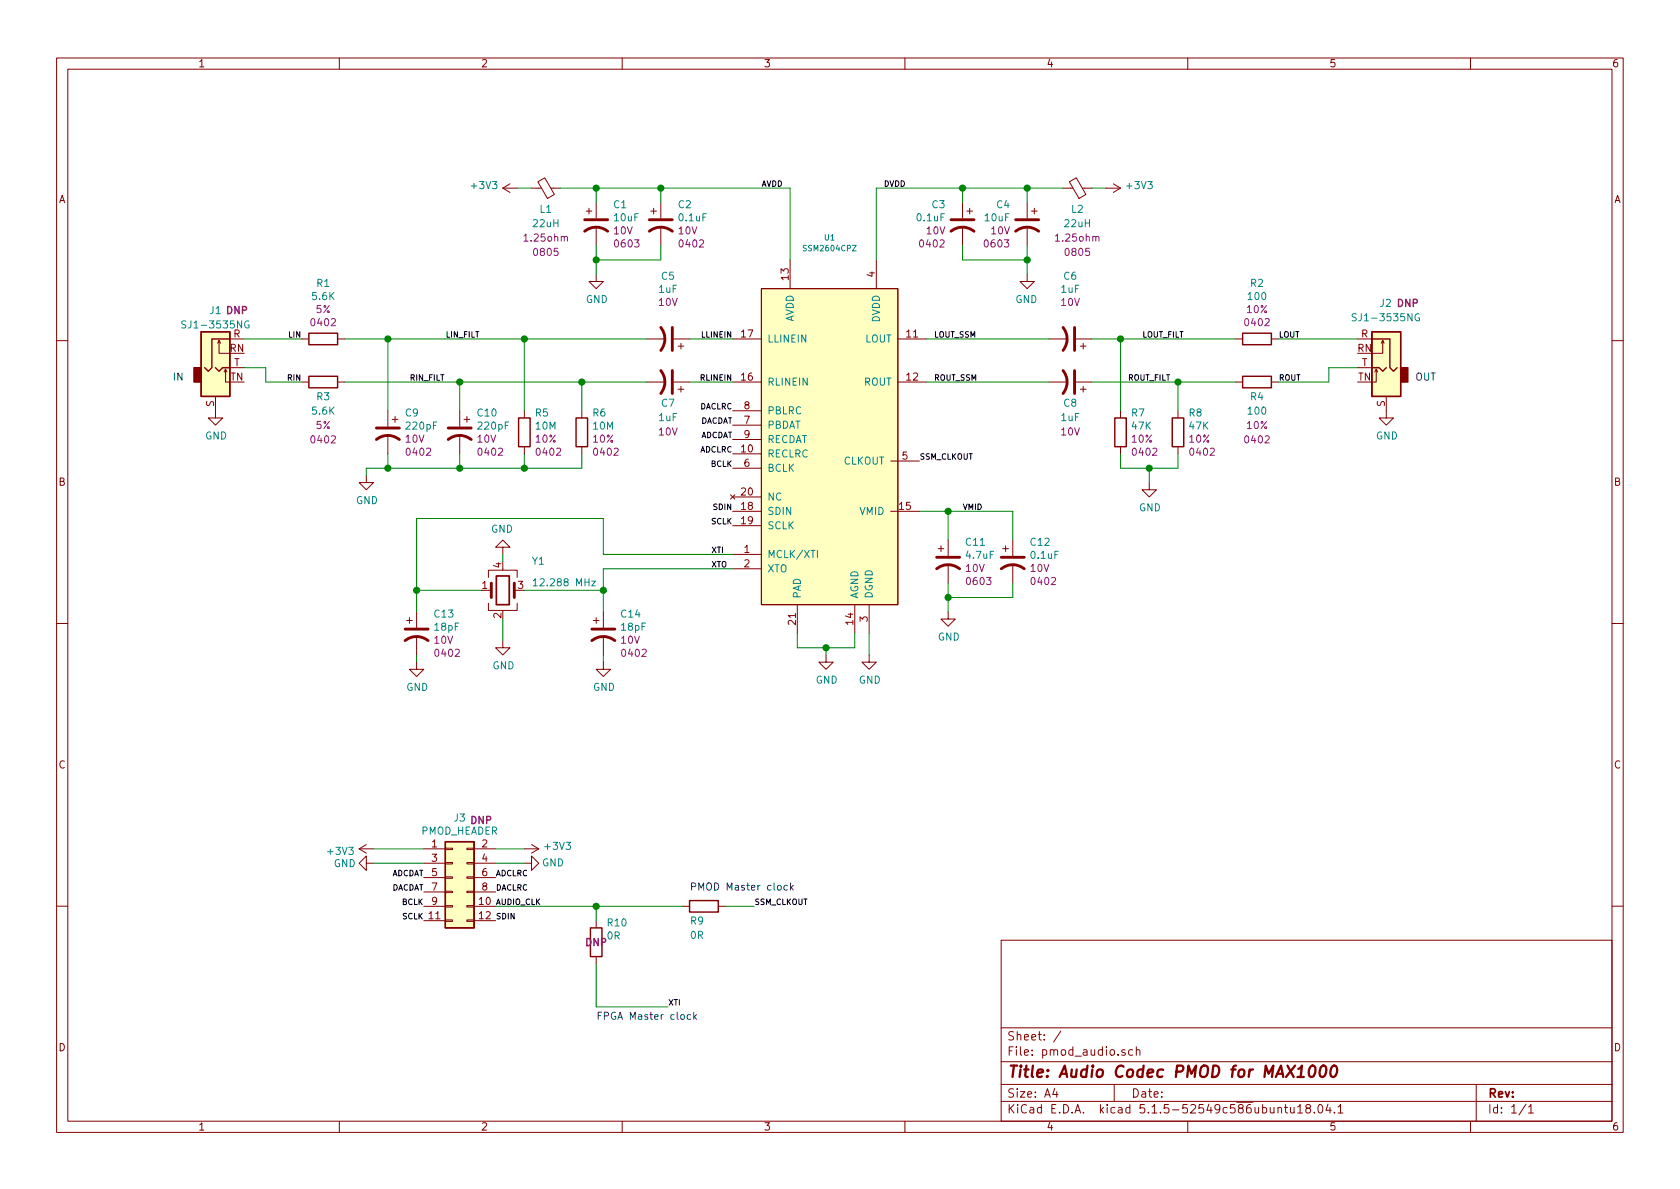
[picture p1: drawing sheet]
EESchema Schematic File Version 4
EELAYER 30 0
EELAYER END
$Descr A4 11693 8268
encoding utf-8
Sheet 1 1
Title "Audio Codec PMOD for MAX1000"
Date ""
Rev ""
Comp ""
Comment1 ""
Comment2 ""
Comment3 ""
Comment4 ""
$EndDescr
$Comp
L power:GND #PWR013
U 1 1
P 6050 4550
F 0 "#PWR013" H 6050 4300 50  0001 C CNN
F 1 "GND" H 6055 4377 50  0000 C CNN
F 2 "" H 6050 4550 50  0001 C CNN
F 3 "" H 6050 4550 50  0001 C CNN
	1    6050 4550
	1    0    0    -1  
$EndComp
Wire Wire Line
	6050 4550 6050 4400
Wire Wire Line
	5950 4400 5950 4500
Wire Wire Line
	5950 4500 5750 4500
Wire Wire Line
	5550 4400 5550 4500
Wire Wire Line
	5750 4500 5750 4550
Connection ~ 5750 4500
Wire Wire Line
	5750 4500 5550 4500
$Comp
L power:GND #PWR012
U 1 1
P 5750 4550
F 0 "#PWR012" H 5750 4300 50  0001 C CNN
F 1 "GND" H 5755 4377 50  0000 C CNN
F 2 "" H 5750 4550 50  0001 C CNN
F 3 "" H 5750 4550 50  0001 C CNN
	1    5750 4550
	1    0    0    -1  
$EndComp
$Comp
L Device:CP1 C2
U 1 1
P 4600 1550
F 0 "C2" H 4715 1687 50  0000 L CNN
F 1 "0.1uF" H 4715 1596 50  0000 L CNN
F 2 "Capacitor_SMD:C_0402_1005Metric" H 4600 1550 50  0001 C CNN
F 3 "~" H 4600 1550 50  0001 C CNN
F 4 "10V" H 4715 1505 50  0000 L CNN "Voltage"
F 5 "0402" H 4715 1414 50  0000 L CNN "SMD Size"
F 6 "MURATA" H 4600 1550 50  0001 C CNN "MFR"
F 7 "GRM155R71E104KE14D" H 4600 1550 50  0001 C CNN "PN"
	1    4600 1550
	1    0    0    -1  
$EndComp
$Comp
L Device:CP1 C1
U 1 1
P 4150 1550
F 0 "C1" H 4265 1687 50  0000 L CNN
F 1 "10uF" H 4265 1596 50  0000 L CNN
F 2 "Capacitor_SMD:C_0603_1608Metric" H 4150 1550 50  0001 C CNN
F 3 "~" H 4150 1550 50  0001 C CNN
F 4 "10V" H 4265 1505 50  0000 L CNN "Voltage"
F 5 "0603" H 4265 1414 50  0000 L CNN "SMD Size"
F 6 "MURATA" H 4150 1550 50  0001 C CNN "MFR"
F 7 "GRM188R61A106KE69J" H 4150 1550 50  0001 C CNN "PN"
	1    4150 1550
	1    0    0    -1  
$EndComp
$Comp
L Device:Ferrite_Bead_Small L1
U 1 1
P 3800 1300
F 0 "L1" V 3650 1300 50  0000 C CNN
F 1 "22uH" V 3550 1300 50  0000 C CNN
F 2 "Inductor_SMD:L_0805_2012Metric" H 3800 1300 50  0001 C CNN
F 3 "~" H 3800 1300 50  0001 C CNN
F 4 "1.25ohm" V 3450 1300 50  0000 C CNN "Current"
F 5 "0805" V 3350 1300 50  0000 C CNN "SMD Size"
F 6 "TDK" H 3800 1300 50  0001 C CNN "MFR"
F 7 "MLZ2012P220WT000" H 3800 1300 50  0001 C CNN "PN"
	1    3800 1300
	0    1    -1   0   
$EndComp
$Comp
L power:+3V3 #PWR01
U 1 1
P 3600 1300
F 0 "#PWR01" H 3600 1150 50  0001 C CNN
F 1 "+3V3" V 3615 1428 50  0000 L CNN
F 2 "" H 3600 1300 50  0001 C CNN
F 3 "" H 3600 1300 50  0001 C CNN
	1    3600 1300
	0    -1   -1   0   
$EndComp
Wire Wire Line
	4150 1300 4150 1400
Wire Wire Line
	4150 1300 4600 1300
Wire Wire Line
	4600 1300 4600 1400
Connection ~ 4150 1300
Wire Wire Line
	4150 1700 4150 1800
Wire Wire Line
	4150 1800 4600 1800
Wire Wire Line
	4600 1800 4600 1700
$Comp
L power:GND #PWR03
U 1 1
P 4150 1900
F 0 "#PWR03" H 4150 1650 50  0001 C CNN
F 1 "GND" H 4155 1727 50  0000 C CNN
F 2 "" H 4150 1900 50  0001 C CNN
F 3 "" H 4150 1900 50  0001 C CNN
	1    4150 1900
	1    0    0    -1  
$EndComp
Wire Wire Line
	4150 1800 4150 1900
Connection ~ 4150 1800
Wire Wire Line
	5500 1300 5500 1800
Connection ~ 4600 1300
$Comp
L Device:CP1 C3
U 1 1
P 6700 1550
F 0 "C3" H 6815 1687 50  0000 L CNN
F 1 "0.1uF" H 6815 1596 50  0000 L CNN
F 2 "Capacitor_SMD:C_0402_1005Metric" H 6700 1550 50  0001 C CNN
F 3 "~" H 6700 1550 50  0001 C CNN
F 4 "10V" H 6815 1505 50  0000 L CNN "Voltage"
F 5 "0402" H 6815 1414 50  0000 L CNN "SMD Size"
F 6 "MURATA" H 6700 1550 50  0001 C CNN "MFR"
F 7 "GRM155R71E104KE14D" H 6700 1550 50  0001 C CNN "PN"
	1    6700 1550
	-1   0    0    -1  
$EndComp
$Comp
L Device:CP1 C4
U 1 1
P 7150 1550
F 0 "C4" H 7265 1687 50  0000 L CNN
F 1 "10uF" H 7265 1596 50  0000 L CNN
F 2 "Capacitor_SMD:C_0603_1608Metric" H 7150 1550 50  0001 C CNN
F 3 "~" H 7150 1550 50  0001 C CNN
F 4 "10V" H 7265 1505 50  0000 L CNN "Voltage"
F 5 "0603" H 7265 1414 50  0000 L CNN "SMD Size"
F 6 "MURATA" H 7150 1550 50  0001 C CNN "MFR"
F 7 "GRM188R61A106KE69J" H 7150 1550 50  0001 C CNN "PN"
	1    7150 1550
	-1   0    0    -1  
$EndComp
$Comp
L power:+3V3 #PWR02
U 1 1
P 7700 1300
F 0 "#PWR02" H 7700 1150 50  0001 C CNN
F 1 "+3V3" V 7715 1428 50  0000 L CNN
F 2 "" H 7700 1300 50  0001 C CNN
F 3 "" H 7700 1300 50  0001 C CNN
	1    7700 1300
	0    1    -1   0   
$EndComp
Wire Wire Line
	7150 1300 7150 1400
Wire Wire Line
	7150 1300 6700 1300
Wire Wire Line
	6700 1300 6700 1400
Connection ~ 7150 1300
Wire Wire Line
	7150 1700 7150 1800
Wire Wire Line
	7150 1800 6700 1800
Wire Wire Line
	6700 1800 6700 1700
$Comp
L power:GND #PWR04
U 1 1
P 7150 1900
F 0 "#PWR04" H 7150 1650 50  0001 C CNN
F 1 "GND" H 7155 1727 50  0000 C CNN
F 2 "" H 7150 1900 50  0001 C CNN
F 3 "" H 7150 1900 50  0001 C CNN
	1    7150 1900
	-1   0    0    -1  
$EndComp
Wire Wire Line
	7150 1800 7150 1900
Connection ~ 7150 1800
Wire Wire Line
	6700 1300 6100 1300
Connection ~ 6700 1300
Wire Wire Line
	6100 1300 6100 1800
Text Label 5100 2850 2    39   ~ 0
DACLRC
Text Label 5100 2950 2    39   ~ 0
DACDAT
Text Label 5100 3050 2    39   ~ 0
ADCDAT
Text Label 5100 3150 2    39   ~ 0
ADCLRC
Text Label 5100 3250 2    39   ~ 0
BCLK
Text Label 5100 3550 2    39   ~ 0
SDIN
Text Label 5100 3650 2    39   ~ 0
SCLK
Text Label 6400 3200 0    39   ~ 0
SSM_CLKOUT
$Comp
L Device:CP1 C6
U 1 1
P 7450 2350
F 0 "C6" V 7884 2350 50  0000 C CNN
F 1 "1uF" V 7793 2350 50  0000 C CNN
F 2 "Capacitor_SMD:CP_Elec_4x5.4" H 7450 2350 50  0001 C CNN
F 3 "~" H 7450 2350 50  0001 C CNN
F 4 "10V" V 7702 2350 50  0000 C CNN "Voltage"
F 5 "" V 7611 2350 50  0000 C CNN "SMD Size"
F 6 "NICHICON" H 7450 2350 50  0001 C CNN "MFR"
F 7 "UUQ1H010MCL1GB" H 7450 2350 50  0001 C CNN "PN"
	1    7450 2350
	0    1    -1   0   
$EndComp
$Comp
L Device:CP1 C8
U 1 1
P 7450 2650
F 0 "C8" V 7300 2650 50  0000 C CNN
F 1 "1uF" V 7200 2650 50  0000 C CNN
F 2 "Capacitor_SMD:CP_Elec_4x5.4" H 7450 2650 50  0001 C CNN
F 3 "~" H 7450 2650 50  0001 C CNN
F 4 "10V" V 7100 2650 50  0000 C CNN "Voltage"
F 5 "" V 7000 2650 50  0000 C CNN "SMD Size"
F 6 "NICHICON" H 7450 2650 50  0001 C CNN "MFR"
F 7 "UUQ1H010MCL1GB" H 7450 2650 50  0001 C CNN "PN"
	1    7450 2650
	0    1    -1   0   
$EndComp
$Comp
L Device:R R7
U 1 1
P 7800 3000
F 0 "R7" H 7870 3137 50  0000 L CNN
F 1 "47K" H 7870 3046 50  0000 L CNN
F 2 "Resistor_SMD:R_0402_1005Metric" V 7730 3000 50  0001 C CNN
F 3 "~" H 7800 3000 50  0001 C CNN
F 4 "10%" H 7870 2955 50  0000 L CNN "Tolerance"
F 5 "0402" H 7870 2864 50  0000 L CNN "SMD Size"
F 6 "YAGEO" H 7800 3000 50  0001 C CNN "MFR"
F 7 "RC0402JR-0747KL" H 7800 3000 50  0001 C CNN "PN"
	1    7800 3000
	1    0    0    -1  
$EndComp
$Comp
L Device:R R8
U 1 1
P 8200 3000
F 0 "R8" H 8270 3137 50  0000 L CNN
F 1 "47K" H 8270 3046 50  0000 L CNN
F 2 "Resistor_SMD:R_0402_1005Metric" V 8130 3000 50  0001 C CNN
F 3 "~" H 8200 3000 50  0001 C CNN
F 4 "10%" H 8270 2955 50  0000 L CNN "Tolerance"
F 5 "0402" H 8270 2864 50  0000 L CNN "SMD Size"
F 6 "YAGEO" H 8200 3000 50  0001 C CNN "MFR"
F 7 "RC0402JR-0747KL" H 8200 3000 50  0001 C CNN "PN"
	1    8200 3000
	1    0    0    -1  
$EndComp
$Comp
L power:GND #PWR08
U 1 1
P 8000 3350
F 0 "#PWR08" H 8000 3100 50  0001 C CNN
F 1 "GND" H 8005 3177 50  0000 C CNN
F 2 "" H 8000 3350 50  0001 C CNN
F 3 "" H 8000 3350 50  0001 C CNN
	1    8000 3350
	1    0    0    -1  
$EndComp
Wire Wire Line
	8200 3150 8200 3250
Wire Wire Line
	8200 3250 8000 3250
Wire Wire Line
	7800 3250 7800 3150
Wire Wire Line
	8000 3250 8000 3350
Connection ~ 8000 3250
Wire Wire Line
	8000 3250 7800 3250
Wire Wire Line
	6450 2350 7300 2350
Wire Wire Line
	6450 2650 7300 2650
Wire Wire Line
	7600 2350 7800 2350
Wire Wire Line
	7800 2350 7800 2850
Wire Wire Line
	7600 2650 8200 2650
Wire Wire Line
	8200 2650 8200 2850
$Comp
L Device:R R2
U 1 1
P 8750 2350
F 0 "R2" V 8361 2350 50  0000 C CNN
F 1 "100" V 8452 2350 50  0000 C CNN
F 2 "Resistor_SMD:R_0402_1005Metric" V 8680 2350 50  0001 C CNN
F 3 "~" H 8750 2350 50  0001 C CNN
F 4 "10%" V 8543 2350 50  0000 C CNN "Tolerance"
F 5 "0402" V 8634 2350 50  0000 C CNN "SMD Size"
F 6 "YAGEO" H 8750 2350 50  0001 C CNN "MFR"
F 7 "RC0402JR-07100RL" H 8750 2350 50  0001 C CNN "PN"
	1    8750 2350
	0    1    1    0   
$EndComp
$Comp
L Device:R R4
U 1 1
P 8750 2650
F 0 "R4" V 8850 2650 50  0000 C CNN
F 1 "100" V 8950 2650 50  0000 C CNN
F 2 "Resistor_SMD:R_0402_1005Metric" V 8680 2650 50  0001 C CNN
F 3 "~" H 8750 2650 50  0001 C CNN
F 4 "10%" V 9050 2650 50  0000 C CNN "Tolerance"
F 5 "0402" V 9150 2650 50  0000 C CNN "SMD Size"
F 6 "YAGEO" H 8750 2650 50  0001 C CNN "MFR"
F 7 "RC0402JR-07100RL" H 8750 2650 50  0001 C CNN "PN"
	1    8750 2650
	0    1    1    0   
$EndComp
Wire Wire Line
	8600 2350 7800 2350
Connection ~ 7800 2350
Wire Wire Line
	8200 2650 8600 2650
Connection ~ 8200 2650
$Comp
L Device:Ferrite_Bead_Small L2
U 1 1
P 7500 1300
F 0 "L2" V 7350 1300 50  0000 C CNN
F 1 "22uH" V 7250 1300 50  0000 C CNN
F 2 "Inductor_SMD:L_0805_2012Metric" H 7500 1300 50  0001 C CNN
F 3 "~" H 7500 1300 50  0001 C CNN
F 4 "1.25ohm" V 7150 1300 50  0000 C CNN "Current"
F 5 "0805" V 7050 1300 50  0000 C CNN "SMD Size"
F 6 "TDK" H 7500 1300 50  0001 C CNN "MFR"
F 7 "MLZ2012P220WT000" H 7500 1300 50  0001 C CNN "PN"
	1    7500 1300
	0    1    -1   0   
$EndComp
$Comp
L Device:CP1 C12
U 1 1
P 7050 3900
F 0 "C12" H 7165 4037 50  0000 L CNN
F 1 "0.1uF" H 7165 3946 50  0000 L CNN
F 2 "Capacitor_SMD:C_0402_1005Metric" H 7050 3900 50  0001 C CNN
F 3 "~" H 7050 3900 50  0001 C CNN
F 4 "10V" H 7165 3855 50  0000 L CNN "Voltage"
F 5 "0402" H 7165 3764 50  0000 L CNN "SMD Size"
F 6 "MURATA" H 7050 3900 50  0001 C CNN "MFR"
F 7 "GRM155R71E104KE14D" H 7050 3900 50  0001 C CNN "PN"
	1    7050 3900
	1    0    0    -1  
$EndComp
$Comp
L Device:CP1 C11
U 1 1
P 6600 3900
F 0 "C11" H 6715 4037 50  0000 L CNN
F 1 "4.7uF" H 6715 3946 50  0000 L CNN
F 2 "Capacitor_SMD:C_0603_1608Metric" H 6600 3900 50  0001 C CNN
F 3 "~" H 6600 3900 50  0001 C CNN
F 4 "10V" H 6715 3855 50  0000 L CNN "Voltage"
F 5 "0603" H 6715 3764 50  0000 L CNN "SMD Size"
F 6 "MURATA" H 6600 3900 50  0001 C CNN "MFR"
F 7 "GRM188R61C475KAAJD" H 6600 3900 50  0001 C CNN "PN"
	1    6600 3900
	1    0    0    -1  
$EndComp
Wire Wire Line
	6600 4050 6600 4150
Wire Wire Line
	6600 4150 7050 4150
Wire Wire Line
	7050 4150 7050 4050
$Comp
L power:GND #PWR010
U 1 1
P 6600 4250
F 0 "#PWR010" H 6600 4000 50  0001 C CNN
F 1 "GND" H 6605 4077 50  0000 C CNN
F 2 "" H 6600 4250 50  0001 C CNN
F 3 "" H 6600 4250 50  0001 C CNN
	1    6600 4250
	1    0    0    -1  
$EndComp
Wire Wire Line
	6600 4150 6600 4250
Connection ~ 6600 4150
Wire Wire Line
	6400 3550 6600 3550
Wire Wire Line
	6600 3550 6600 3750
Wire Wire Line
	6600 3550 7050 3550
Wire Wire Line
	7050 3550 7050 3750
Connection ~ 6600 3550
$Comp
L Device:Crystal_GND24 Y1
U 1 1
P 3500 4100
F 0 "Y1" H 3700 3900 50  0000 L CNN
F 1 "12.288 MHz" H 3700 4050 50  0000 L CNN
F 2 "Crystal:Crystal_SMD_3225-4Pin_3.2x2.5mm" H 3500 4100 50  0001 C CNN
F 3 "~" H 3500 4100 50  0001 C CNN
F 4 "ABRACON" H 3500 4100 50  0001 C CNN "MFR"
F 5 "ABM8G-12.288MHZ-18-D2Y-T" H 3500 4100 50  0001 C CNN "PN"
	1    3500 4100
	1    0    0    1   
$EndComp
$Comp
L power:GND #PWR011
U 1 1
P 3500 4450
F 0 "#PWR011" H 3500 4200 50  0001 C CNN
F 1 "GND" H 3505 4277 50  0000 C CNN
F 2 "" H 3500 4450 50  0001 C CNN
F 3 "" H 3500 4450 50  0001 C CNN
	1    3500 4450
	1    0    0    -1  
$EndComp
Wire Wire Line
	3500 3900 3500 3850
$Comp
L power:GND #PWR09
U 1 1
P 3500 3850
F 0 "#PWR09" H 3500 3600 50  0001 C CNN
F 1 "GND" H 3505 3677 50  0000 C CNN
F 2 "" H 3500 3850 50  0001 C CNN
F 3 "" H 3500 3850 50  0001 C CNN
	1    3500 3850
	-1   0    0    1   
$EndComp
Wire Wire Line
	5100 3850 4200 3850
Wire Wire Line
	2900 3600 2900 4100
Wire Wire Line
	2900 4100 3350 4100
$Comp
L Device:CP1 C13
U 1 1
P 2900 4400
F 0 "C13" H 3015 4537 50  0000 L CNN
F 1 "18pF" H 3015 4446 50  0000 L CNN
F 2 "Capacitor_SMD:C_0402_1005Metric" H 2900 4400 50  0001 C CNN
F 3 "~" H 2900 4400 50  0001 C CNN
F 4 "10V" H 3015 4355 50  0000 L CNN "Voltage"
F 5 "0402" H 3015 4264 50  0000 L CNN "SMD Size"
F 6 "MURATA" H 2900 4400 50  0001 C CNN "MFR"
F 7 "GCM1555C1H180JA16D" H 2900 4400 50  0001 C CNN "PN"
	1    2900 4400
	1    0    0    -1  
$EndComp
$Comp
L Device:CP1 C14
U 1 1
P 4200 4400
F 0 "C14" H 4315 4537 50  0000 L CNN
F 1 "18pF" H 4315 4446 50  0000 L CNN
F 2 "Capacitor_SMD:C_0402_1005Metric" H 4200 4400 50  0001 C CNN
F 3 "~" H 4200 4400 50  0001 C CNN
F 4 "10V" H 4315 4355 50  0000 L CNN "Voltage"
F 5 "0402" H 4315 4264 50  0000 L CNN "SMD Size"
F 6 "MURATA" H 4200 4400 50  0001 C CNN "MFR"
F 7 "GCM1555C1H180JA16D" H 4200 4400 50  0001 C CNN "PN"
	1    4200 4400
	1    0    0    -1  
$EndComp
Wire Wire Line
	2900 4100 2900 4250
Connection ~ 2900 4100
$Comp
L power:GND #PWR014
U 1 1
P 2900 4600
F 0 "#PWR014" H 2900 4350 50  0001 C CNN
F 1 "GND" H 2905 4427 50  0000 C CNN
F 2 "" H 2900 4600 50  0001 C CNN
F 3 "" H 2900 4600 50  0001 C CNN
	1    2900 4600
	1    0    0    -1  
$EndComp
Wire Wire Line
	2900 4550 2900 4600
$Comp
L power:GND #PWR015
U 1 1
P 4200 4600
F 0 "#PWR015" H 4200 4350 50  0001 C CNN
F 1 "GND" H 4205 4427 50  0000 C CNN
F 2 "" H 4200 4600 50  0001 C CNN
F 3 "" H 4200 4600 50  0001 C CNN
	1    4200 4600
	1    0    0    -1  
$EndComp
Wire Wire Line
	4200 4550 4200 4600
Text Label 6500 2350 0    39   ~ 0
LOUT_SSM
Text Label 6500 2650 0    39   ~ 0
ROUT_SSM
Text Label 6150 1300 0    39   ~ 0
DVDD
Text Label 5300 1300 0    39   ~ 0
AVDD
Text Label 6700 3550 0    39   ~ 0
VMID
Text Label 4950 3850 0    39   ~ 0
XTI
Text Label 4950 3950 0    39   ~ 0
XTO
Text Label 5100 2350 2    39   ~ 0
LLINEIN
Text Label 5100 2650 2    39   ~ 0
RLINEIN
Wire Wire Line
	4200 3950 5100 3950
$Comp
L Device:CP1 C7
U 1 1
P 4650 2650
F 0 "C7" V 4500 2650 50  0000 C CNN
F 1 "1uF" V 4400 2650 50  0000 C CNN
F 2 "Capacitor_SMD:CP_Elec_4x5.4" H 4650 2650 50  0001 C CNN
F 3 "~" H 4650 2650 50  0001 C CNN
F 4 "10V" V 4300 2650 50  0000 C CNN "Voltage"
F 5 "" V 4200 2650 50  0000 C CNN "SMD Size"
F 6 "NICHICON" H 4650 2650 50  0001 C CNN "MFR"
F 7 "UUQ1H010MCL1GB" H 4650 2650 50  0001 C CNN "PN"
	1    4650 2650
	0    1    -1   0   
$EndComp
Wire Wire Line
	4600 1300 5500 1300
$Comp
L Device:R R5
U 1 1
P 3650 3000
F 0 "R5" H 3720 3137 50  0000 L CNN
F 1 "10M" H 3720 3046 50  0000 L CNN
F 2 "Resistor_SMD:R_0402_1005Metric" V 3580 3000 50  0001 C CNN
F 3 "~" H 3650 3000 50  0001 C CNN
F 4 "10%" H 3720 2955 50  0000 L CNN "Tolerance"
F 5 "0402" H 3720 2864 50  0000 L CNN "SMD Size"
F 6 "" H 3650 3000 50  0000 C CNB "DNP"
F 7 "YAGEO" H 3650 3000 50  0001 C CNN "MFR"
F 8 "RC0402FR-0710ML " H 3650 3000 50  0001 C CNN "PN"
	1    3650 3000
	1    0    0    -1  
$EndComp
$Comp
L Device:R R6
U 1 1
P 4050 3000
F 0 "R6" H 4120 3137 50  0000 L CNN
F 1 "10M" H 4120 3046 50  0000 L CNN
F 2 "Resistor_SMD:R_0402_1005Metric" V 3980 3000 50  0001 C CNN
F 3 "~" H 4050 3000 50  0001 C CNN
F 4 "10%" H 4120 2955 50  0000 L CNN "Tolerance"
F 5 "0402" H 4120 2864 50  0000 L CNN "SMD Size"
F 6 "" H 4050 3000 50  0000 C CNB "DNP"
F 7 "YAGEO" H 4050 3000 50  0001 C CNN "MFR"
F 8 "RC0402FR-0710ML " H 4050 3000 50  0001 C CNN "PN"
	1    4050 3000
	1    0    0    -1  
$EndComp
$Comp
L power:GND #PWR07
U 1 1
P 2550 3300
F 0 "#PWR07" H 2550 3050 50  0001 C CNN
F 1 "GND" H 2555 3127 50  0000 C CNN
F 2 "" H 2550 3300 50  0001 C CNN
F 3 "" H 2550 3300 50  0001 C CNN
	1    2550 3300
	1    0    0    -1  
$EndComp
Wire Wire Line
	4050 3150 4050 3250
Wire Wire Line
	3650 3250 3650 3150
Wire Wire Line
	3650 2350 3650 2850
Wire Wire Line
	4050 2650 4050 2850
Wire Wire Line
	4800 2350 5100 2350
$Comp
L Device:CP1 C5
U 1 1
P 4650 2350
F 0 "C5" V 5084 2350 50  0000 C CNN
F 1 "1uF" V 4993 2350 50  0000 C CNN
F 2 "Capacitor_SMD:CP_Elec_4x5.4" H 4650 2350 50  0001 C CNN
F 3 "~" H 4650 2350 50  0001 C CNN
F 4 "10V" V 4902 2350 50  0000 C CNN "Voltage"
F 5 "" V 4811 2350 50  0000 C CNN "SMD Size"
F 6 "NICHICON" H 4650 2350 50  0001 C CNN "MFR"
F 7 "UUQ1H010MCL1GB" H 4650 2350 50  0001 C CNN "PN"
	1    4650 2350
	0    1    -1   0   
$EndComp
Wire Wire Line
	4800 2650 5100 2650
$Comp
L Device:CP1 C10
U 1 1
P 3200 3000
F 0 "C10" H 3085 3137 50  0000 R CNN
F 1 "220pF" H 3085 3046 50  0000 R CNN
F 2 "Capacitor_SMD:C_0402_1005Metric" H 3200 3000 50  0001 C CNN
F 3 "~" H 3200 3000 50  0001 C CNN
F 4 "10V" H 3085 2955 50  0000 R CNN "Voltage"
F 5 "0402" H 3085 2864 50  0000 R CNN "SMD Size"
F 6 "MURATA" H 3200 3000 50  0001 C CNN "MFR"
F 7 "GRM155R72A221KA01D" H 3200 3000 50  0001 C CNN "PN"
	1    3200 3000
	-1   0    0    -1  
$EndComp
$Comp
L Device:CP1 C9
U 1 1
P 2700 3000
F 0 "C9" H 2585 3137 50  0000 R CNN
F 1 "220pF" H 2585 3046 50  0000 R CNN
F 2 "Capacitor_SMD:C_0402_1005Metric" H 2700 3000 50  0001 C CNN
F 3 "~" H 2700 3000 50  0001 C CNN
F 4 "10V" H 2585 2955 50  0000 R CNN "Voltage"
F 5 "0402" H 2585 2864 50  0000 R CNN "SMD Size"
F 6 "MURATA" H 2700 3000 50  0001 C CNN "MFR"
F 7 "GRM155R72A221KA01D" H 2700 3000 50  0001 C CNN "PN"
	1    2700 3000
	-1   0    0    -1  
$EndComp
Wire Wire Line
	3200 3150 3200 3250
Wire Wire Line
	3200 3250 3650 3250
Connection ~ 3650 3250
Wire Wire Line
	2700 3150 2700 3250
Wire Wire Line
	2700 3250 3200 3250
Connection ~ 3200 3250
Wire Wire Line
	3200 2850 3200 2650
Wire Wire Line
	3200 2650 4050 2650
Connection ~ 4050 2650
Wire Wire Line
	3650 2350 2700 2350
Wire Wire Line
	2700 2350 2700 2850
Connection ~ 3650 2350
$Comp
L Device:R R1
U 1 1
P 2250 2350
F 0 "R1" V 1861 2350 50  0000 C CNN
F 1 "5.6K" V 1952 2350 50  0000 C CNN
F 2 "Resistor_SMD:R_0402_1005Metric" V 2180 2350 50  0001 C CNN
F 3 "~" H 2250 2350 50  0001 C CNN
F 4 "5%" V 2043 2350 50  0000 C CNN "Tolerance"
F 5 "0402" V 2134 2350 50  0000 C CNN "SMD Size"
F 6 "YAGEO" H 2250 2350 50  0001 C CNN "MFR"
F 7 "RC0402JR-075K6L" H 2250 2350 50  0001 C CNN "PN"
	1    2250 2350
	0    1    1    0   
$EndComp
$Comp
L Device:R R3
U 1 1
P 2250 2650
F 0 "R3" V 2350 2650 50  0000 C CNN
F 1 "5.6K" V 2450 2650 50  0000 C CNN
F 2 "Resistor_SMD:R_0402_1005Metric" V 2180 2650 50  0001 C CNN
F 3 "~" H 2250 2650 50  0001 C CNN
F 4 "5%" V 2550 2650 50  0000 C CNN "Tolerance"
F 5 "0402" V 2650 2650 50  0000 C CNN "SMD Size"
F 6 "YAGEO" H 2250 2650 50  0001 C CNN "MFR"
F 7 "RC0402JR-075K6L" H 2250 2650 50  0001 C CNN "PN"
	1    2250 2650
	0    1    1    0   
$EndComp
Wire Wire Line
	3650 3250 4050 3250
Wire Wire Line
	2700 3250 2550 3250
Wire Wire Line
	2550 3250 2550 3300
Connection ~ 2700 3250
Wire Wire Line
	3200 2650 2400 2650
Connection ~ 3200 2650
Wire Wire Line
	2400 2350 2700 2350
Connection ~ 2700 2350
Wire Wire Line
	3650 2350 4500 2350
Wire Wire Line
	4050 2650 4500 2650
Text Label 3100 2350 0    39   ~ 0
LIN_FILT
Text Label 2850 2650 0    39   ~ 0
RIN_FILT
Text Label 2100 2350 2    39   ~ 0
LIN
Text Label 2100 2650 2    39   ~ 0
RIN
Text Label 7950 2350 0    39   ~ 0
LOUT_FILT
Text Label 7850 2650 0    39   ~ 0
ROUT_FILT
Text Label 8900 2350 0    39   ~ 0
LOUT
Text Label 8900 2650 0    39   ~ 0
ROUT
Wire Wire Line
	4200 3850 4200 3600
$Comp
L custom:SJ1-3535NG J1
U 1 1
P 1500 2550
F 0 "J1" H 1500 2950 50  0000 C CNN
F 1 "SJ1-3535NG" H 1500 2850 50  0000 C CNN
F 2 "Connector_Audio:Jack_3.5mm_CUI_SJ1-3535NG_Horizontal" H 1500 2550 50  0001 C CNN
F 3 "~" H 1500 2550 50  0001 C CNN
F 4 "CUI" H 1500 2550 50  0001 C CNN "MFR"
F 5 "SJ1-3535NG" H 1500 2550 50  0001 C CNN "PN"
F 6 "DNP" H 1650 2950 50  0000 C CNB "DNP"
	1    1500 2550
	1    0    0    -1  
$EndComp
$Comp
L custom:SJ1-3535NG J2
U 1 1
P 9650 2550
F 0 "J2" H 9700 3000 50  0000 R CNN
F 1 "SJ1-3535NG" H 9900 2900 50  0000 R CNN
F 2 "Connector_Audio:Jack_3.5mm_CUI_SJ1-3535NG_Horizontal" H 9650 2550 50  0001 C CNN
F 3 "~" H 9650 2550 50  0001 C CNN
F 4 "CUI" H 9650 2550 50  0001 C CNN "MFR"
F 5 "SJ1-3535NG" H 9650 2550 50  0001 C CNN "PN"
F 6 "DNP" H 9500 3000 50  0000 C CNB "DNP"
	1    9650 2550
	-1   0    0    -1  
$EndComp
Wire Wire Line
	9450 2550 9250 2550
Wire Wire Line
	1850 2550 1700 2550
$Comp
L power:GND #PWR05
U 1 1
P 1500 2850
F 0 "#PWR05" H 1500 2600 50  0001 C CNN
F 1 "GND" H 1505 2677 50  0000 C CNN
F 2 "" H 1500 2850 50  0001 C CNN
F 3 "" H 1500 2850 50  0001 C CNN
	1    1500 2850
	1    0    0    -1  
$EndComp
$Comp
L power:GND #PWR06
U 1 1
P 9650 2850
F 0 "#PWR06" H 9650 2600 50  0001 C CNN
F 1 "GND" H 9655 2677 50  0000 C CNN
F 2 "" H 9650 2850 50  0001 C CNN
F 3 "" H 9650 2850 50  0001 C CNN
	1    9650 2850
	1    0    0    -1  
$EndComp
$Comp
L Connector_Generic:Conn_02x06_Odd_Even J3
U 1 1
P 3150 6100
F 0 "J3" H 3200 6517 50  0000 C CNN
F 1 "PMOD_HEADER" H 3200 6426 50  0000 C CNN
F 2 "Connector_PinHeader_2.54mm:PinHeader_2x06_P2.54mm_Horizontal" H 3150 6100 50  0001 C CNN
F 3 "~" H 3150 6100 50  0001 C CNN
F 4 "ADAM TECH" H 3150 6100 50  0001 C CNN "MFR"
F 5 "2057-PH2RA-12-UA-ND" H 3150 6100 50  0001 C CNN "PN"
F 6 "DNP" H 3350 6500 50  0000 C CNB "DNP"
	1    3150 6100
	1    0    0    -1  
$EndComp
$Comp
L power:GND #PWR019
U 1 1
P 3650 6000
F 0 "#PWR019" H 3650 5750 50  0001 C CNN
F 1 "GND" V 3650 5800 50  0000 C CNN
F 2 "" H 3650 6000 50  0001 C CNN
F 3 "" H 3650 6000 50  0001 C CNN
	1    3650 6000
	0    -1   -1   0   
$EndComp
Wire Wire Line
	3650 6000 3450 6000
$Comp
L power:GND #PWR018
U 1 1
P 2600 6000
F 0 "#PWR018" H 2600 5750 50  0001 C CNN
F 1 "GND" V 2600 5800 50  0000 C CNN
F 2 "" H 2600 6000 50  0001 C CNN
F 3 "" H 2600 6000 50  0001 C CNN
	1    2600 6000
	0    1    1    0   
$EndComp
Wire Wire Line
	2600 6000 2950 6000
$Comp
L power:+3V3 #PWR017
U 1 1
P 3650 5900
F 0 "#PWR017" H 3650 5750 50  0001 C CNN
F 1 "+3V3" V 3665 6028 50  0000 L CNN
F 2 "" H 3650 5900 50  0001 C CNN
F 3 "" H 3650 5900 50  0001 C CNN
	1    3650 5900
	0    1    -1   0   
$EndComp
Wire Wire Line
	3650 5900 3450 5900
$Comp
L power:+3V3 #PWR016
U 1 1
P 2600 5900
F 0 "#PWR016" H 2600 5750 50  0001 C CNN
F 1 "+3V3" V 2615 6028 50  0000 L CNN
F 2 "" H 2600 5900 50  0001 C CNN
F 3 "" H 2600 5900 50  0001 C CNN
	1    2600 5900
	0    -1   1    0   
$EndComp
Wire Wire Line
	2600 5900 2950 5900
Text Label 3450 6200 0    39   ~ 0
DACLRC
Text Label 2950 6200 2    39   ~ 0
DACDAT
Text Label 2950 6100 2    39   ~ 0
ADCDAT
Text Label 3450 6100 0    39   ~ 0
ADCLRC
Text Label 2950 6300 2    39   ~ 0
BCLK
Text Label 3450 6400 0    39   ~ 0
SDIN
Text Label 2950 6400 2    39   ~ 0
SCLK
$Comp
L Device:R R10
U 1 1
P 4150 6550
F 0 "R10" H 4220 6687 50  0000 L CNN
F 1 "0R" H 4220 6596 50  0000 L CNN
F 2 "Resistor_SMD:R_0402_1005Metric" V 4080 6550 50  0001 C CNN
F 3 "~" H 4150 6550 50  0001 C CNN
F 4 "10%" H 4220 6505 50  0001 L CNN "Tolerance"
F 5 "0402" H 4220 6414 50  0001 L CNN "SMD Size"
F 6 "DNP" H 4150 6550 50  0000 C CNB "DNP"
F 7 "YAGEO" H 4150 6550 50  0001 C CNN "MFR"
F 8 "RC0402JR-070RL" H 4150 6550 50  0001 C CNN "PN"
	1    4150 6550
	1    0    0    -1  
$EndComp
Text Label 5250 6300 0    39   ~ 0
SSM_CLKOUT
Text Label 4650 7000 0    39   ~ 0
XTI
Wire Wire Line
	4150 6300 4150 6400
Wire Wire Line
	4150 6300 3450 6300
Text Label 3450 6300 0    39   ~ 0
AUDIO_CLK
Wire Wire Line
	4650 7000 4150 7000
Wire Wire Line
	4150 7000 4150 6700
Wire Wire Line
	3900 1300 4150 1300
Wire Wire Line
	3600 1300 3700 1300
Wire Wire Line
	7600 1300 7700 1300
Wire Wire Line
	7150 1300 7400 1300
$Comp
L Device:R R9
U 1 1
P 4900 6300
F 0 "R9" V 5000 6200 50  0000 L CNN
F 1 "0R" V 5100 6200 50  0000 L CNN
F 2 "Resistor_SMD:R_0402_1005Metric" V 4830 6300 50  0001 C CNN
F 3 "~" H 4900 6300 50  0001 C CNN
F 4 "10%" V 5200 6200 50  0001 L CNN "Tolerance"
F 5 "0402" V 5300 6200 50  0001 L CNN "SMD Size"
F 6 "YAGEO" H 4900 6300 50  0001 C CNN "MFR"
F 7 "RC0402JR-070RL" H 4900 6300 50  0001 C CNN "PN"
	1    4900 6300
	0    1    1    0   
$EndComp
Wire Wire Line
	4150 6300 4750 6300
Wire Wire Line
	5050 6300 5250 6300
Text Notes 4150 7100 0    50   ~ 0
FPGA Master clock
Text Notes 4800 6200 0    50   ~ 0
PMOD Master clock
Connection ~ 4150 6300
Wire Wire Line
	1850 2550 1850 2650
Wire Wire Line
	1850 2650 2100 2650
Wire Wire Line
	1700 2350 2100 2350
$Comp
L custom:SSM2604 U1
U 1 1
P 5800 3000
F 0 "U1" H 5775 4357 39  0000 C CNN
F 1 "SSM2604CPZ" H 5775 4282 39  0000 C CNN
F 2 "pmod_audio:QFN-20-1EP_SSM2604" H 5800 3000 39  0001 C CNN
F 3 "" H 5800 3000 39  0001 C CNN
F 4 "ANALOG DEVICES" H 5800 3000 50  0001 C CNN "MFR"
F 5 "SSM2604CPZ" H 5800 3000 50  0001 C CNN "PN"
	1    5800 3000
	1    0    0    -1  
$EndComp
Wire Wire Line
	9250 2550 9250 2650
Wire Wire Line
	8900 2650 9250 2650
Wire Wire Line
	8900 2350 9450 2350
Text Notes 9850 2650 0    50   ~ 0
OUT
Text Notes 1200 2650 0    50   ~ 0
IN
Wire Wire Line
	3500 4300 3500 4450
Wire Wire Line
	4200 3950 4200 4100
Wire Wire Line
	2900 3600 4200 3600
Wire Wire Line
	3650 4100 4200 4100
Connection ~ 4200 4100
Wire Wire Line
	4200 4100 4200 4250
$EndSCHEMATC
